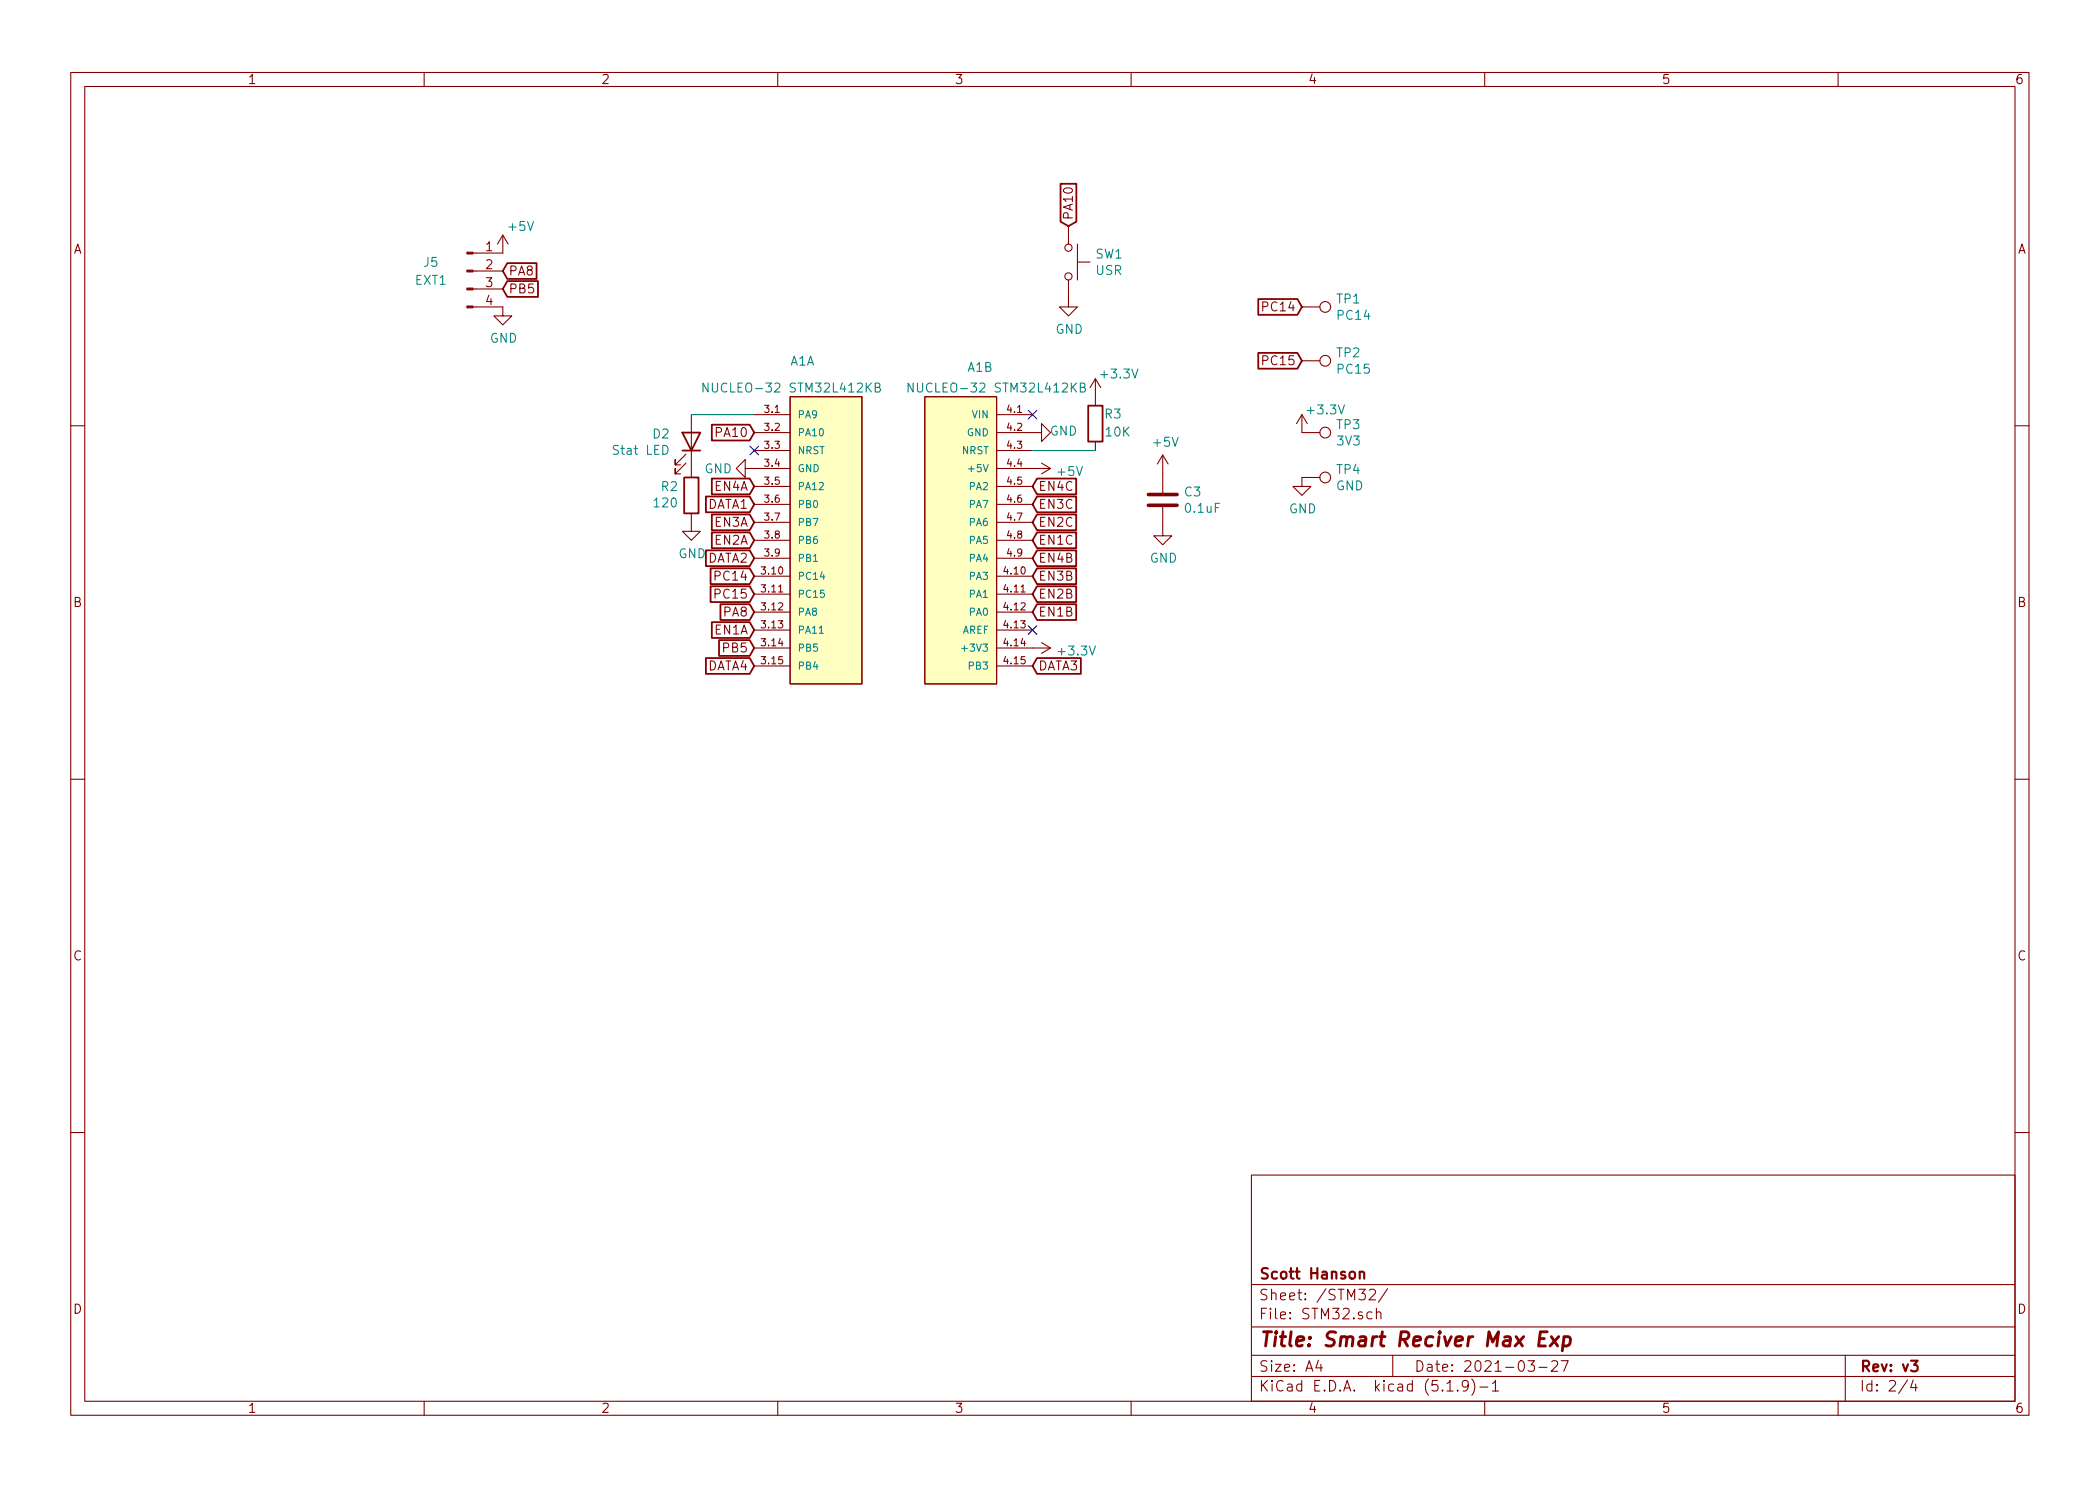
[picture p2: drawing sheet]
<svg xmlns="http://www.w3.org/2000/svg" width="297mm" height="210mm" viewBox="0 0 297 210" stroke-linecap="round" stroke-linejoin="round" font-family="sans-serif">
<g fill="none" stroke="#840000" stroke-width=".15">
<path d="M10 10.3h277v189.9h-277zM12 12.2h273v186.1h-273zM60 10.3v1.9M110 10.3v1.9M160 10.3v1.9M210 10.3v1.9M260 10.3v1.9M66.9 38.3h4.2M71.1 33.3v2.5h-4.2M71.1 33.3l-.7 1.2M71.1 33.3l.8 1.2M151.1 39.6v3.8h1.3l-1.3 1.3-1.2-1.3h1.2"/>
<path d="M151.1 32v2.5M152.4 37.1h1.8M152.4 34.5v5.1M66.9 43.4h4.2v1.3h1.3l-1.3 1.3-1.3-1.3h1.3M66.9 40.9h4.2M97.8 58.7v8.9M106.7 58.7h5.1M111.8 56.1h10.1v40.7h-10.1zM130.8 56.1h10.2v40.7h-10.2zM141 58.7h5M154.9 53.6v3.8M154.9 53.6l-.7 1.3"/>
<path d="M154.9 53.6l.8 1.3M184.1 58.7v2.5h2.6M184.1 43.4h2.6M184.1 51h2.6M184.1 58.7l-.7 1.2M184.1 58.7l.8 1.2M10 60.2h2M97 65.5l-1.5 1.6v-.8v.8h.8M97 64.3l-1.5 1.5v-.8v.8h.8M97.8 72.6v2.6h1.3l-1.3 1.2-1.3-1.2h1.3M105.4 66.3v-1.3l-1.3 1.3 1.3 1.3v-1.3h6.4M106.7 61.2h5.1"/>
<path d="M106.7 63.7h5.1M106.7 68.8h5.1M106.7 71.4h5.1M106.7 73.9h5.1M106.7 76.4h5.1M106.7 79h5.1M141 61.2h6.3v-1.3l1.3 1.3-1.3 1.3v-1.3M141 66.3h7.6M141 63.7h5M141 68.8h5M141 71.4h5M141 73.9h5"/>
<path d="M141 76.4h5M141 79h5M147.3 65.5l1.3 .8M148.6 66.3l-1.3 .8M154.9 62.5v1.2M164.5 71.7v4.1h1.2l-1.2 1.3-1.3-1.3h1.3M164.5 64.4l-.8 1.3M164.5 64.4v5.3M164.5 64.4l.7 1.3M186.7 67.6h-2.6v1.2h1.3l-1.3 1.3-1.2-1.3h1.2M285 60.2h2M106.7 91.7h5.1"/>
<path d="M106.7 81.5h5.1M106.7 84.1h5.1M106.7 86.6h5.1M106.7 89.1h5.1M106.7 94.2h5.1M141 91.7h7.6M141 81.5h5M141 84.1h5M141 86.6h5M141 89.1h5M141 94.2h5M147.3 90.9l1.3 .8"/>
<path d="M148.6 91.7l-1.3 .8M10 110.3h2M285 110.3h2M10 160.2h2M177 166.3h108v32h-108zM285 160.2h2M60 198.3v1.9M110 198.3v1.9M160 198.3v1.9M177 194.8h108M177 191.8h108M177 187.8h108"/>
<path d="M177 181.8h108M186.5 192.5l-.4 1h1M186.8 193v1M193.7 182.6l.2-.2 .5 .1a.37 .37 0 0 1 .1 .6l-.9 .8h1M194.1 185.7a.48 .48 0 0 0-.7 0l-.1 .2 .1 .6a.48 .48 0 0 0 .7 0M194.7 185.7a.39 .39 0 0 1 .6 .1v.8M194.7 185.1v1.5M196.3 182.3l-1.3 2M197 191.8v3M204.7 196.8h.8M206.2 196.7v.1l-.1-.1h.1v.1M207.7 196l-.1 .1a.48 .48 0 0 1-.6 .1l-.2-.2v-.4l.2-.2a.48 .48 0 0 1 .6 .1 1.27 1.27 0 0 1-.2 1.2l-.4 .1"/>
<path d="M208.2 195.1a1.71 1.71 0 0 1 0 2.3M209.3 196.3h1.2M210 198.3v1.9M211.1 195.8l.3-.3 .1-.2v1.5M211.1 196.8h.9M216.1 192.5h.9l-.4 .6 .3 .1a.61 .61 0 0 1 .1 .7l-.2 .1h-.5l-.2-.1M217.7 193.5h1.1M219.5 192.7l.2-.2h.3a.41 .41 0 0 1 .3 .7l-.9 .8h.9M220.8 192.5h1l-.6 1.5M260 198.3v1.9M261 191.8v6.5M269.8 195.2l-1.2 2"/>
<path d="M270.6 195.2l-.3 1.1h.9M271 195.8v1"/>
<circle cx="151.1" cy="35" r=".51"/>
<circle cx="151.1" cy="39.1" r=".51"/>
<circle cx="187.5" cy="51" r=".76"/>
<circle cx="187.5" cy="43.4" r=".76"/>
<circle cx="187.5" cy="67.6" r=".76"/>
<circle cx="187.5" cy="61.2" r=".76"/>
</g>
<path d="M192.3 179.9v1M192.3 180.1a.38 .38 0 0 1 .7 0v.8M270.3 192.5h.9l-.5 .6 .5 .1v.2v.5l-.2 .1h-.5l-.2-.1" fill="none" stroke="#840000" stroke-width=".3"/>
<path d="M217.8 189.4h.6M218.8 188.4h-.9l-.3 2h1M219.4 189.1l.9 1.3M220.5 189.1l-1.2 1.3M221.2 189.2l.2-.1 .6 .1 .1 .3v.6a.66 .66 0 0 1-1 .2M221.2 189.1l-.2 2" fill="none" stroke="#840000" stroke-width=".41"/>
<path d="M162.4 71.5h4.1M162.4 70h4.1" fill="none" stroke="#840000" stroke-width=".51"/>
<g fill="#ffffc2" stroke="#ffffc2" stroke-width=".14">
<path d="M130.8 56.1h10.2v40.7h-10.2z"/>
<path d="M111.8 56.1h10.1v40.7h-10.1z"/>
</g>
<path d="M100.2 54.2v1.3l-.8-1.3v1.3M123.8 54.8h.6l.1-.3-.3-.3h-.4v1.3h.5l.2-.3a.36 .36 0 0 0-.3-.4M129.2 54.2v1.3l-.8-1.3v1.3M152.8 54.8h.6l.1-.3-.3-.3h-.4v1.3h.5l.2-.3a.36 .36 0 0 0-.3-.4M115.9 89.6h.6M136 91.7h.8" fill="none" stroke="#008484" stroke-width=".15"/>
<g fill="#840000" stroke="#840000" stroke-width=".15">
<path d="M66 43.3h.9v.3h-.9z"/>
<path d="M66 40.8h.9v.2h-.9z"/>
<path d="M66 38.2h.9v.3h-.9z"/>
<path d="M66 35.7h.9v.2h-.9z"/>
</g>
<g fill="none" stroke="#840000" stroke-width=".25">
<path d="M71.8 39.8h4.3v2.2h-4.3l-.7-1.1zM71.8 37.2h4.1v2.3h-4.1l-.7-1.2zM150 26h2.2v5.4l-1.1 .6-1.1-.6zM153.9 57.4h2.1v5.1h-2.1zM178 49.9h5.5l.6 1.1-.6 1.2h-5.5zM178 42.3h5.5l.6 1.1-.6 1.1h-5.5zM96.5 61.2h2.6l-1.3 2.5zM96.5 63.7h2.6M96.8 67.6h2v5h-2zM99.8 77.9h6.2l.7 1.1-.7 1.1h-6.2zM99.8 70.3h6.2l.7 1.1-.7 1.1h-6.2zM100.7 75.3h5.3l.7 1.1-.7 1.2h-5.3z"/>
<path d="M100.7 72.8h5.3l.7 1.1-.7 1.1h-5.3zM100.7 67.7h5.3l.7 1.1-.7 1.1h-5.3zM100.7 60.1h5.3l.7 1.1-.7 1.1h-5.3zM146.7 77.9h5.5v2.2h-5.5l-.7-1.1zM146.7 70.3h5.5v2.2h-5.5l-.7-1.1zM146.7 75.3h5.5v2.3h-5.5l-.7-1.2zM146.7 72.8h5.5v2.2h-5.5l-.7-1.1zM146.7 67.7h5.5v2.2h-5.5l-.7-1.1zM99.8 93.1h6.2l.7 1.1-.7 1.1h-6.2zM100.5 83h5.5l.7 1.1-.7 1.1h-5.5zM100.5 80.4h5.5l.7 1.1-.7 1.1h-5.5zM100.7 88h5.3l.7 1.1-.7 1.2h-5.3z"/>
<path d="M101.7 90.6h4.3l.7 1.1-.7 1.1h-4.3zM101.9 85.5h4.1l.7 1.1-.7 1.1h-4.1zM146.7 93.1h6.2v2.2h-6.2l-.7-1.1zM146.7 85.5h5.5v2.2h-5.5l-.7-1.1zM146.7 83h5.5v2.2h-5.5l-.7-1.1zM146.7 80.4h5.5v2.2h-5.5l-.7-1.1z"/>
</g>
<path d="M97.8 58.7h8.9M146 63.7h8.9" fill="none" stroke="#008400" stroke-width=".15"/>
<path d="M145.4 58.1l1.3 1.2M146.7 58.1l-1.3 1.2M106.1 63.1l1.2 1.3M107.3 63.1l-1.2 1.3M145.4 88.5l1.3 1.3M146.7 88.5l-1.3 1.3" fill="none" stroke="#000084" stroke-width=".15"/>
<text font-size="2.8" fill="#840000" x="178" y="190.5">Title: Smart Reciver Max Exp</text>
<g font-size="2.1" fill="#840000">
<text x="178" y="184">Sheet: /STM32/</text>
<text x="178" y="181">Scott Hanson</text>
<text x="178" y="186.7">File: STM32.sch</text>
<text x="178" y="196.9">KiCad E.D.A. kicad (5.1.9)-1</text>
<text x="178" y="194.1">Size: A4</text>
<text x="200" y="194.1">Date: 2021-03-27</text>
<text x="263" y="194.1">Rev: v3</text>
<text x="263" y="196.9">Id: 2/4</text>
</g>
<g font-size="1.8" fill="#840000">
<text x="35" y="11.9">1</text>
<text x="85" y="11.9">2</text>
<text x="135" y="11.9">3</text>
<text x="185" y="11.9">4</text>
<text x="235" y="11.9">5</text>
<text x="285" y="11.9">6</text>
<text x="10.4" y="35.9">A</text>
<text x="68.7" y="35.6">1</text>
<text x="151.8" y="31.2" transform="rotate(-90 151.8 31.2)">PA10</text>
<text x="285.4" y="35.9">A</text>
<text x="68.7" y="38.1">2</text>
<text x="68.7" y="40.6">3</text>
<text x="71.9" y="41.5">PB5</text>
<text x="71.9" y="39">PA8</text>
<text x="68.7" y="43.2">4</text>
<text x="178.9" y="44.1">PC14</text>
<text x="178.9" y="51.7">PC15</text>
<text x="101.5" y="61.8">PA10</text>
<text x="101.2" y="69.5">EN4A</text>
<text x="146.8" y="69.5">EN4C</text>
<text x="100" y="72">DATA1</text>
<text x="101.2" y="77.1">EN2A</text>
<text x="101.2" y="74.5">EN3A</text>
<text x="146.8" y="72">EN3C</text>
<text x="146.8" y="77.1">EN1C</text>
<text x="146.8" y="74.5">EN2C</text>
<text x="100" y="79.6">DATA2</text>
<text x="101.5" y="82.2">PC14</text>
<text x="146.8" y="79.6">EN4B</text>
<text x="146.8" y="82.2">EN3B</text>
<text x="10.4" y="85.9">B</text>
<text x="101.2" y="89.8">EN1A</text>
<text x="101.5" y="84.7">PC15</text>
<text x="102.5" y="87.2">PA8</text>
<text x="146.8" y="87.2">EN1B</text>
<text x="146.8" y="84.7">EN2B</text>
<text x="285.4" y="85.9">B</text>
<text x="100" y="94.9">DATA4</text>
<text x="102.5" y="92.3">PB5</text>
<text x="146.8" y="94.9">DATA3</text>
<text x="10.4" y="135.9">C</text>
<text x="285.4" y="135.9">C</text>
<text x="10.4" y="185.9">D</text>
<text x="285.4" y="185.9">D</text>
<text x="35" y="199.9">1</text>
<text x="85" y="199.9">2</text>
<text x="135" y="199.9">3</text>
<text x="185" y="199.9">4</text>
<text x="235" y="199.9">5</text>
<text x="285" y="199.9">6</text>
</g>
<g font-size="1.8" fill="#008484">
<text x="72.1" y="32.7">+5V</text>
<text x="58.8" y="40.3">EXT1</text>
<text x="60" y="37.8">J5</text>
<text x="155" y="36.6">SW1</text>
<text x="155" y="38.9">USR</text>
<text x="149.3" y="47.2">GND</text>
<text x="189.1" y="42.9">TP1</text>
<text x="189.3" y="45.3">PC14</text>
<text x="69.3" y="48.5">GND</text>
<text x="111.8" y="51.7">A1A</text>
<text x="136.9" y="52.6">A1B</text>
<text x="155.9" y="53.6">+3.3V</text>
<text x="189.1" y="50.6">TP2</text>
<text x="189.3" y="52.9">PC15</text>
<text x="100.6" y="55.5">NUCLEO-32 STM32L412KB</text>
<text x="129.6" y="55.5">NUCLEO-32 STM32L412KB</text>
<text x="156.3" y="59.2">R3</text>
<text x="185.1" y="58.6">+3.3V</text>
<text x="86.9" y="64.4">Stat LED</text>
<text x="92.4" y="62">D2</text>
<text x="148.5" y="61.6">GND</text>
<text x="156.5" y="61.8">10K</text>
<text x="163.2" y="63.2">+5V</text>
<text x="189.1" y="60.7">TP3</text>
<text x="189.2" y="63">3V3</text>
<text x="92.6" y="71.8">120</text>
<text x="93.6" y="69.5">R2</text>
<text x="99.6" y="67">GND</text>
<text x="149.7" y="67.4">+5V</text>
<text x="167.6" y="70.3">C3</text>
<text x="189" y="69.4">GND</text>
<text x="189.1" y="67.1">TP4</text>
<text x="167.8" y="72.6">0.1uF</text>
<text x="182.3" y="72.6">GND</text>
<text x="96" y="79">GND</text>
<text x="162.6" y="79.6">GND</text>
<text x="149.9" y="92.8">+3.3V</text>
</g>
<g font-size="1.4" fill="#840000">
<text x="108.3" y="58.4">3.1</text>
<text x="142.5" y="58.4">4.1</text>
<text x="108.3" y="61">3.2</text>
<text x="108.3" y="63.5">3.3</text>
<text x="142.5" y="61">4.2</text>
<text x="142.5" y="63.5">4.3</text>
<text x="108.3" y="66">3.4</text>
<text x="108.3" y="68.6">3.5</text>
<text x="108.3" y="71.1">3.6</text>
<text x="142.5" y="66">4.4</text>
<text x="142.5" y="68.6">4.5</text>
<text x="142.5" y="71.1">4.6</text>
<text x="108.3" y="73.7">3.7</text>
<text x="108.3" y="76.2">3.8</text>
<text x="142.5" y="73.7">4.7</text>
<text x="142.5" y="76.2">4.8</text>
<text x="107.8" y="81.3">3.10</text>
<text x="107.8" y="83.8">3.11</text>
<text x="108.3" y="78.7">3.9</text>
<text x="142.1" y="81.3">4.10</text>
<text x="142.1" y="83.8">4.11</text>
<text x="142.5" y="78.7">4.9</text>
<text x="107.8" y="86.4">3.12</text>
<text x="107.8" y="88.9">3.13</text>
<text x="142.1" y="86.4">4.12</text>
<text x="142.1" y="88.9">4.13</text>
<text x="107.8" y="91.4">3.14</text>
<text x="107.8" y="94">3.15</text>
<text x="142.1" y="91.4">4.14</text>
<text x="142.1" y="94">4.15</text>
</g>
<g font-size="1.4" fill="#008484">
<text x="112.8" y="59.2">PA9</text>
<text x="137.6" y="59.2">VIN</text>
<text x="112.8" y="61.7">PA10</text>
<text x="112.8" y="64.3">NRST</text>
<text x="136.1" y="64.3">NRST</text>
<text x="136.8" y="61.7">GND</text>
<text x="112.8" y="66.8">GND</text>
<text x="112.8" y="69.3">PA12</text>
<text x="112.8" y="71.9">PB0</text>
<text x="137.2" y="69.3">PA2</text>
<text x="137.2" y="71.9">PA7</text>
<text x="137.4" y="66.8">+5V</text>
<text x="112.8" y="74.4">PB7</text>
<text x="112.8" y="77">PB6</text>
<text x="137.2" y="74.4">PA6</text>
<text x="137.2" y="77">PA5</text>
<text x="112.8" y="82">PC14</text>
<text x="112.8" y="79.5">PB1</text>
<text x="137.2" y="82">PA3</text>
<text x="137.2" y="79.5">PA4</text>
<text x="112.8" y="84.6">PC15</text>
<text x="112.8" y="87.1">PA8</text>
<text x="112.8" y="89.7">PA11</text>
<text x="136.1" y="89.7">AREF</text>
<text x="137.2" y="84.6">PA1</text>
<text x="137.2" y="87.1">PA0</text>
<text x="112.8" y="92.2">PB5</text>
<text x="112.8" y="94.7">PB4</text>
<text x="136.6" y="92.2">+3V3</text>
<text x="137.2" y="94.7">PB3</text>
</g>
</svg>
